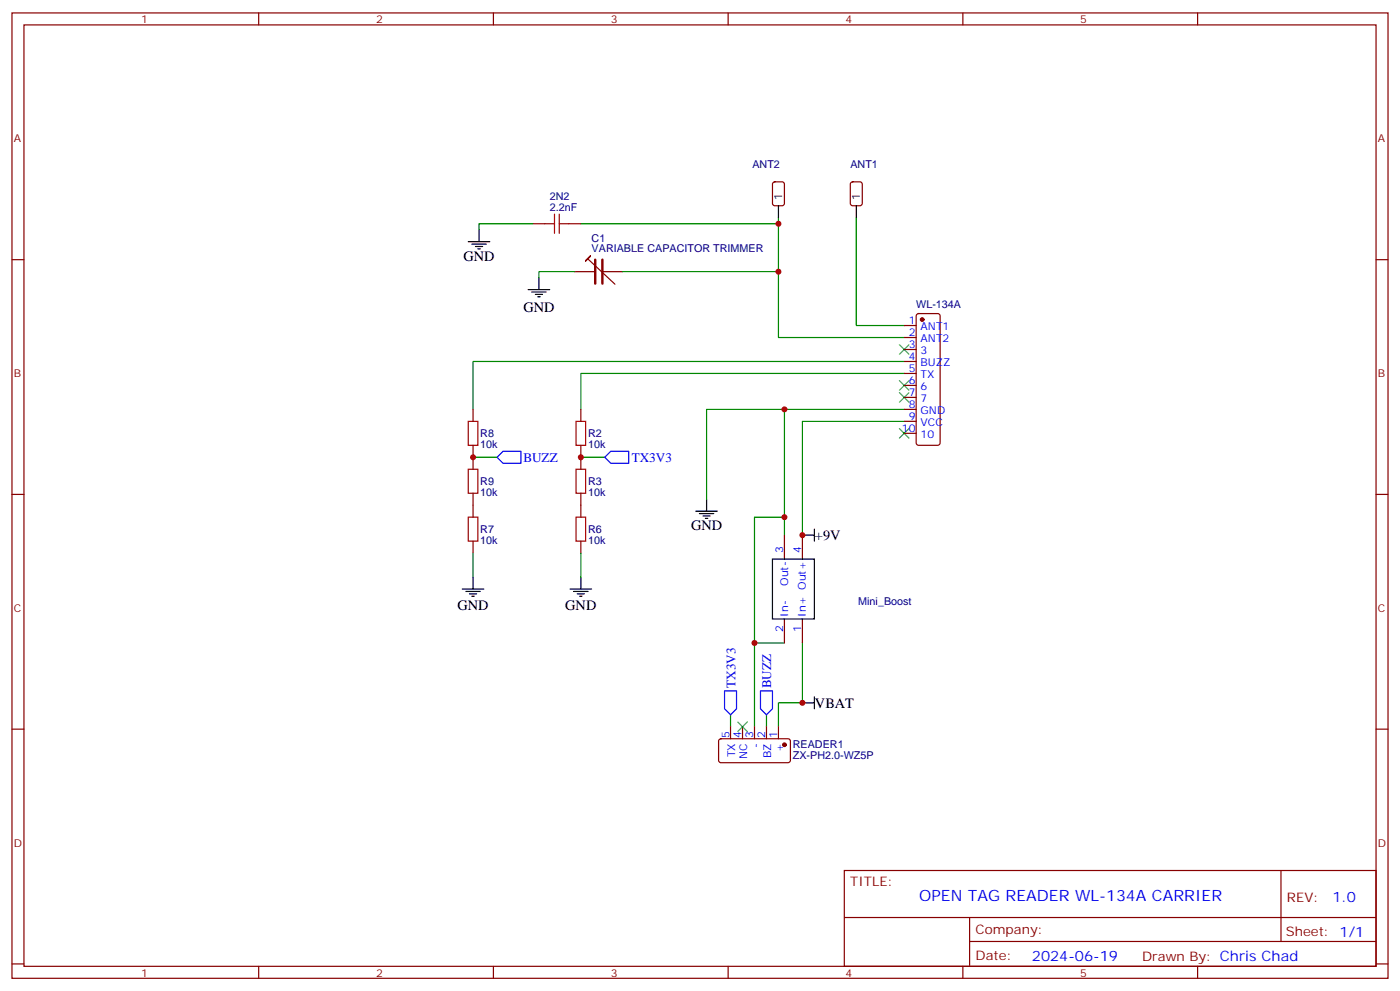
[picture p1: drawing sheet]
<svg xmlns="http://www.w3.org/2000/svg" width="412mm" height="292mm" viewBox="0 0 412 292" stroke-linecap="round" stroke-linejoin="round" font-family="sans-serif">
<g fill="none" stroke="#870000" stroke-width=".35">
<path d="M3.5 3.8h405.4v284.3h-405.4zM7.1 7.3h398.2v277.3h-398.2zM76.2 3.8v3.5M145.3 3.8v3.5M214.5 3.8v3.5M283.6 3.8v3.5M352.8 3.8v3.5M227.8 53.8l.4-.2h2.2l.6 .4 .1 5.9-.5 .7h-2.4l-.6-.5-.1-5.8zM250.7 53.8l.5-.2h2.1l.6 .4 .1 5.9-.5 .7h-2.3l-.7-.5v-5.8zM3.5 76.5h3.6M157 65.9h3.5M167.6 65.9h3.5"/>
<path d="M405.3 76.5h3.6M266.3 95.9h3.6M266.3 99.4h3.6M270.1 92.6l.5-.2h5.6l.5 .2 .2 .5v37.4l-.2 .5-.5 .2h-5.6l-.5-.3-.2-.4v-37.4zM266.3 102.9h3.6M266.3 106.5h3.6M266.3 110h3.6M266.3 113.5h3.6M266.3 117.1h3.6M139.3 120.6v3.5M139.3 131.2v7M171.1 120.6v3.5"/>
<path d="M171.1 131.2v7M266.3 120.6h3.6M266.3 124.1h3.6M266.3 127.6h3.6M3.5 145.6h3.6M139.3 145.3v7M139.3 159.4v3.5M171.1 145.3v7M171.1 159.4v3.5M231.1 157.6v7.1M236.4 157.6v7.1M405.3 145.6h3.6"/>
<path d="M231.1 182.3v7.1M236.4 182.3v7.1M3.5 214.8h3.6M211.9 217.8l.5-.2h20l.4 .7v5.9l-.7 .4h-20l-.4-.7v-5.6zM215.2 214.1v3.5M218.7 214.1v3.5M222.2 214.1v3.5M225.8 214.1v3.5M229.3 214.1v3.5M405.3 214.8h3.6M248.7 256.4h156.6v28.2h-156.6zM377.3 256.4v20.9"/>
<path d="M248.7 270.2h156.5M285.6 277.3h119.6M285.6 270.2v14.2M3.5 283.9h3.6M76.2 284.6v3.5M145.3 284.6v3.5M214.5 284.6v3.5M283.6 284.6v3.5M352.8 284.6v3.5M405.3 283.9h3.6"/>
</g>
<g fill="none" stroke="#008700" stroke-width=".35">
<path d="M157 65.9h-15.9v1.8M171.1 65.9h58.2M229.3 64.1v35.3h37M252.2 64.1v31.8h14.1M169.3 80h-10.6v1.8M183.4 80h45.9M266.3 106.5h-127v14.1M266.3 110h-95.2v10.6M139.3 134.7h7.1M171.1 134.7h7.1M231.1 120.6v37M266.3 124.1h-29.9v33.5"/>
<path d="M266.3 120.6h-58.2v26.4M231.1 152.3h-8.9v37.1M139.3 162.9v7.1M171.1 162.9v7.1M231.1 189.4h-8.9v24.7M236.4 189.4v17.6h-7.1v7.1M215.2 210.5v3.6M225.8 210.5v3.6"/>
</g>
<g fill="none" stroke="#000" stroke-width=".35">
<path d="M137.9 71.2h6.4M139 71.9h4.2M140.1 72.6h2.1M140.8 73.3h.7M141.1 67.7v3.5M173.9 75.4l-1.4 1.4M229.3 60.6v3.5M252.2 60.6v3.5M155.6 85.3h6.3M156.6 86h4.3M157.7 86.7h2.1M158.4 87.4h.7"/>
<path d="M158.7 81.8v3.5M205 150.6h6.3M206 151.3h4.3M207.1 152h2.1M207.8 152.7h.7M208.1 147v3.6M236.4 157.6h3.5M239.9 155.9v3.5M136.2 173.5h6.3M137.2 174.2h4.3M138.3 174.9h2.1M139 175.6h.7"/>
<path d="M139.3 170v3.5M167.9 173.5h6.4M169 174.2h4.2M170 174.9h2.2M170.7 175.6h.7M171.1 170v3.5M227.5 164.7h12.4v17.6h-12.4zM236.4 207h3.5M239.9 205.2v3.6"/>
</g>
<path d="M146.4 134.7l1.8-1.8h5.3v3.6h-5.3zM178.2 134.7l1.7-1.8h5.3v3.6h-5.3zM213.4 203.5h3.6v5.3l-1.8 1.7-1.8-1.7zM224 203.5h3.5v5.3l-1.7 1.7-1.8-1.7z" fill="none" stroke="#00f" stroke-width=".35"/>
<path d="M160.5 65.9h2.8M163.3 63.1v5.6M164.7 65.9h2.9M164.7 63.1v5.6M137.9 138.2h2.9v7.1h-2.9zM137.9 124.1h2.9v7.1h-2.9zM169.7 124.1h2.8v7.1h-2.8zM169.7 138.2h2.8v7.1h-2.8zM137.9 152.3h2.9v7.1h-2.9zM169.7 152.3h2.8v7.1h-2.8z" fill="none" stroke="#a10000" stroke-width=".35"/>
<path d="M173.2 76.3l8 7.4M173.9 75.4l-1.4 1.4M169.3 80h6M177.4 80h6" fill="none" stroke="#850000" stroke-width=".35"/>
<path d="M175.3 76.5v7M177.4 76.5v7" fill="none" stroke="#850000" stroke-width=".71"/>
<path d="M264.9 101.5l2.9 2.9M264.9 115.6l2.9 2.9M264.9 112.1l2.9 2.8M267.8 101.5l-2.9 2.9M267.8 115.6l-2.9 2.9M267.8 112.1l-2.9 2.8M264.9 126.2l2.9 2.8M267.8 126.2l-2.9 2.8M217.3 212.7l2.8 2.8M220.1 212.7l-2.8 2.8" fill="none" stroke="#3c3" stroke-width=".35"/>
<g fill="#870000" stroke="#870000" stroke-width=".35">
<circle cx="271.6" cy="94.1" r=".53"/>
<circle cx="231.1" cy="219.4" r=".53"/>
</g>
<g fill="#c00">
<circle cx="236.4" cy="207" r=".88"/>
<circle cx="236.4" cy="157.6" r=".88"/>
<circle cx="231.1" cy="152.3" r=".88"/>
<circle cx="231.1" cy="120.6" r=".88"/>
<circle cx="139.3" cy="134.7" r=".88"/>
<circle cx="171.1" cy="134.7" r=".88"/>
<circle cx="229.3" cy="80" r=".88"/>
<circle cx="229.3" cy="65.9" r=".88"/>
<circle cx="222.3" cy="189.4" r=".88"/>
</g>
<text font-size="4.6" fill="#00f" x="270.8" y="265.4">OPEN TAG READER WL-134A CARRIER</text>
<g font-size="4.2">
<text x="136.5" y="76.8">GND</text>
<text x="154.2" y="92">GND</text>
<text x="203.6" y="156.2">GND</text>
<text x="240.1" y="158.9">+9V</text>
<text x="134.8" y="179.6">GND</text>
<text x="166.5" y="179.6">GND</text>
<text x="240.1" y="208.5">VBAT</text>
</g>
<g font-size="4.2" fill="#00f">
<text x="392.5" y="265.7">1.0</text>
<text x="304" y="283">2024-06-19</text>
</g>
<g font-size="3.9" fill="#00f">
<text x="154.2" y="136.1">BUZZ</text>
<text x="186.1" y="136.1">TX3V3</text>
<text x="216.6" y="202.6" transform="rotate(-90 216.6 202.6)">TX3V3</text>
<text x="227.2" y="202.8" transform="rotate(-90 227.2 202.8)">BUZZ</text>
</g>
<g font-size="3.9" fill="#800">
<text x="250.5" y="261">TITLE:</text>
<text x="379.1" y="265.7">REV:</text>
<text x="287.4" y="275.2">Company:</text>
<text x="378.7" y="275.8">Sheet: 1/1</text>
<text x="287.4" y="282.9">Date:</text>
<text x="336.4" y="282.9">Drawn By: Chris Chad</text>
</g>
<g font-size="3.2" fill="#800">
<text x="41.6" y="6.8">1</text>
<text x="110.8" y="6.8">2</text>
<text x="179.9" y="6.8">3</text>
<text x="249.1" y="6.8">4</text>
<text x="318.2" y="6.8">5</text>
<text x="4.1" y="41.9">A</text>
<text x="405.9" y="41.9">A</text>
<text x="4.1" y="111.1">B</text>
<text x="405.9" y="111.1">B</text>
<text x="4.1" y="180.2">C</text>
<text x="405.9" y="180.2">C</text>
<text x="4.1" y="249.3">D</text>
<text x="405.9" y="249.3">D</text>
<text x="41.6" y="287.6">1</text>
<text x="110.8" y="287.6">2</text>
<text x="179.9" y="287.6">3</text>
<text x="249.1" y="287.6">4</text>
<text x="318.2" y="287.6">5</text>
</g>
<g font-size="3.2" fill="#000080">
<text x="221.6" y="49.4">ANT2</text>
<text x="250.5" y="49.4">ANT1</text>
<text x="161.9" y="58.8">2N2</text>
<text x="161.9" y="62">2.2nF</text>
<text x="174.3" y="71.2">C1</text>
<text x="174.3" y="74.4">VARIABLE CAPACITOR TRIMMER</text>
<text x="269.9" y="90.6">WL-134A</text>
<text x="141.5" y="131.9">10k</text>
<text x="141.5" y="128.8">R8</text>
<text x="173.2" y="131.9">10k</text>
<text x="173.2" y="128.8">R2</text>
<text x="141.5" y="142.9">R9</text>
<text x="173.2" y="142.9">R3</text>
<text x="141.5" y="146">10k</text>
<text x="173.2" y="146">10k</text>
<text x="141.5" y="160.2">10k</text>
<text x="141.5" y="157">R7</text>
<text x="173.2" y="160.2">10k</text>
<text x="173.2" y="157">R6</text>
<text x="252.8" y="178.1">Mini_Boost</text>
<text x="233.5" y="220.3">READER1</text>
<text x="233.5" y="223.5">ZX-PH2.0-WZ5P</text>
</g>
<g font-size="3.2">
<text x="230.4" y="58.8" transform="rotate(-90 230.4 58.8)">1</text>
<text x="253.3" y="58.8" transform="rotate(-90 253.3 58.8)">1</text>
</g>
<g font-size="3.2" fill="#00f">
<text x="267.7" y="95.5">1</text>
<text x="267.7" y="99.1">2</text>
<text x="271.2" y="97.3">ANT1</text>
<text x="271.2" y="100.8">ANT2</text>
<text x="267.7" y="102.6">3</text>
<text x="267.7" y="106.1">4</text>
<text x="271.2" y="104.4">3</text>
<text x="271.2" y="107.9">BUZZ</text>
<text x="267.7" y="109.6">5</text>
<text x="267.7" y="113.2">6</text>
<text x="271.2" y="111.4">TX</text>
<text x="267.7" y="116.7">7</text>
<text x="271.2" y="114.9">6</text>
<text x="271.2" y="118.5">7</text>
<text x="267.7" y="120.2">8</text>
<text x="267.7" y="123.8">9</text>
<text x="271.2" y="122">GND</text>
<text x="271.2" y="125.5">VCC</text>
<text x="265.7" y="127.3">10</text>
<text x="271.2" y="129">10</text>
<text x="230.7" y="162.9" transform="rotate(-90 230.7 162.9)">3</text>
<text x="236" y="162.9" transform="rotate(-90 236 162.9)">4</text>
<text x="232.1" y="172.6" transform="rotate(-90 232.1 172.6)">Out-</text>
<text x="232.1" y="181.6" transform="rotate(-90 232.1 181.6)">In-</text>
<text x="237.4" y="181.6" transform="rotate(-90 237.4 181.6)">In+ Out+</text>
<text x="230.7" y="186.1" transform="rotate(-90 230.7 186.1)">2</text>
<text x="236" y="186.1" transform="rotate(-90 236 186.1)">1</text>
<text x="214.8" y="217.4" transform="rotate(-90 214.8 217.4)">5</text>
<text x="218.4" y="217.4" transform="rotate(-90 218.4 217.4)">4</text>
<text x="221.9" y="217.4" transform="rotate(-90 221.9 217.4)">3</text>
<text x="223.7" y="220.3" transform="rotate(-90 223.7 220.3)">-</text>
<text x="225.4" y="217.4" transform="rotate(-90 225.4 217.4)">2</text>
<text x="229" y="217.4" transform="rotate(-90 229 217.4)">1</text>
<text x="230.7" y="221.5" transform="rotate(-90 230.7 221.5)">+</text>
<text x="216.6" y="223" transform="rotate(-90 216.6 223)">TX</text>
<text x="220.1" y="223.5" transform="rotate(-90 220.1 223.5)">NC</text>
<text x="227.2" y="223.2" transform="rotate(-90 227.2 223.2)">BZ</text>
</g>
</svg>
